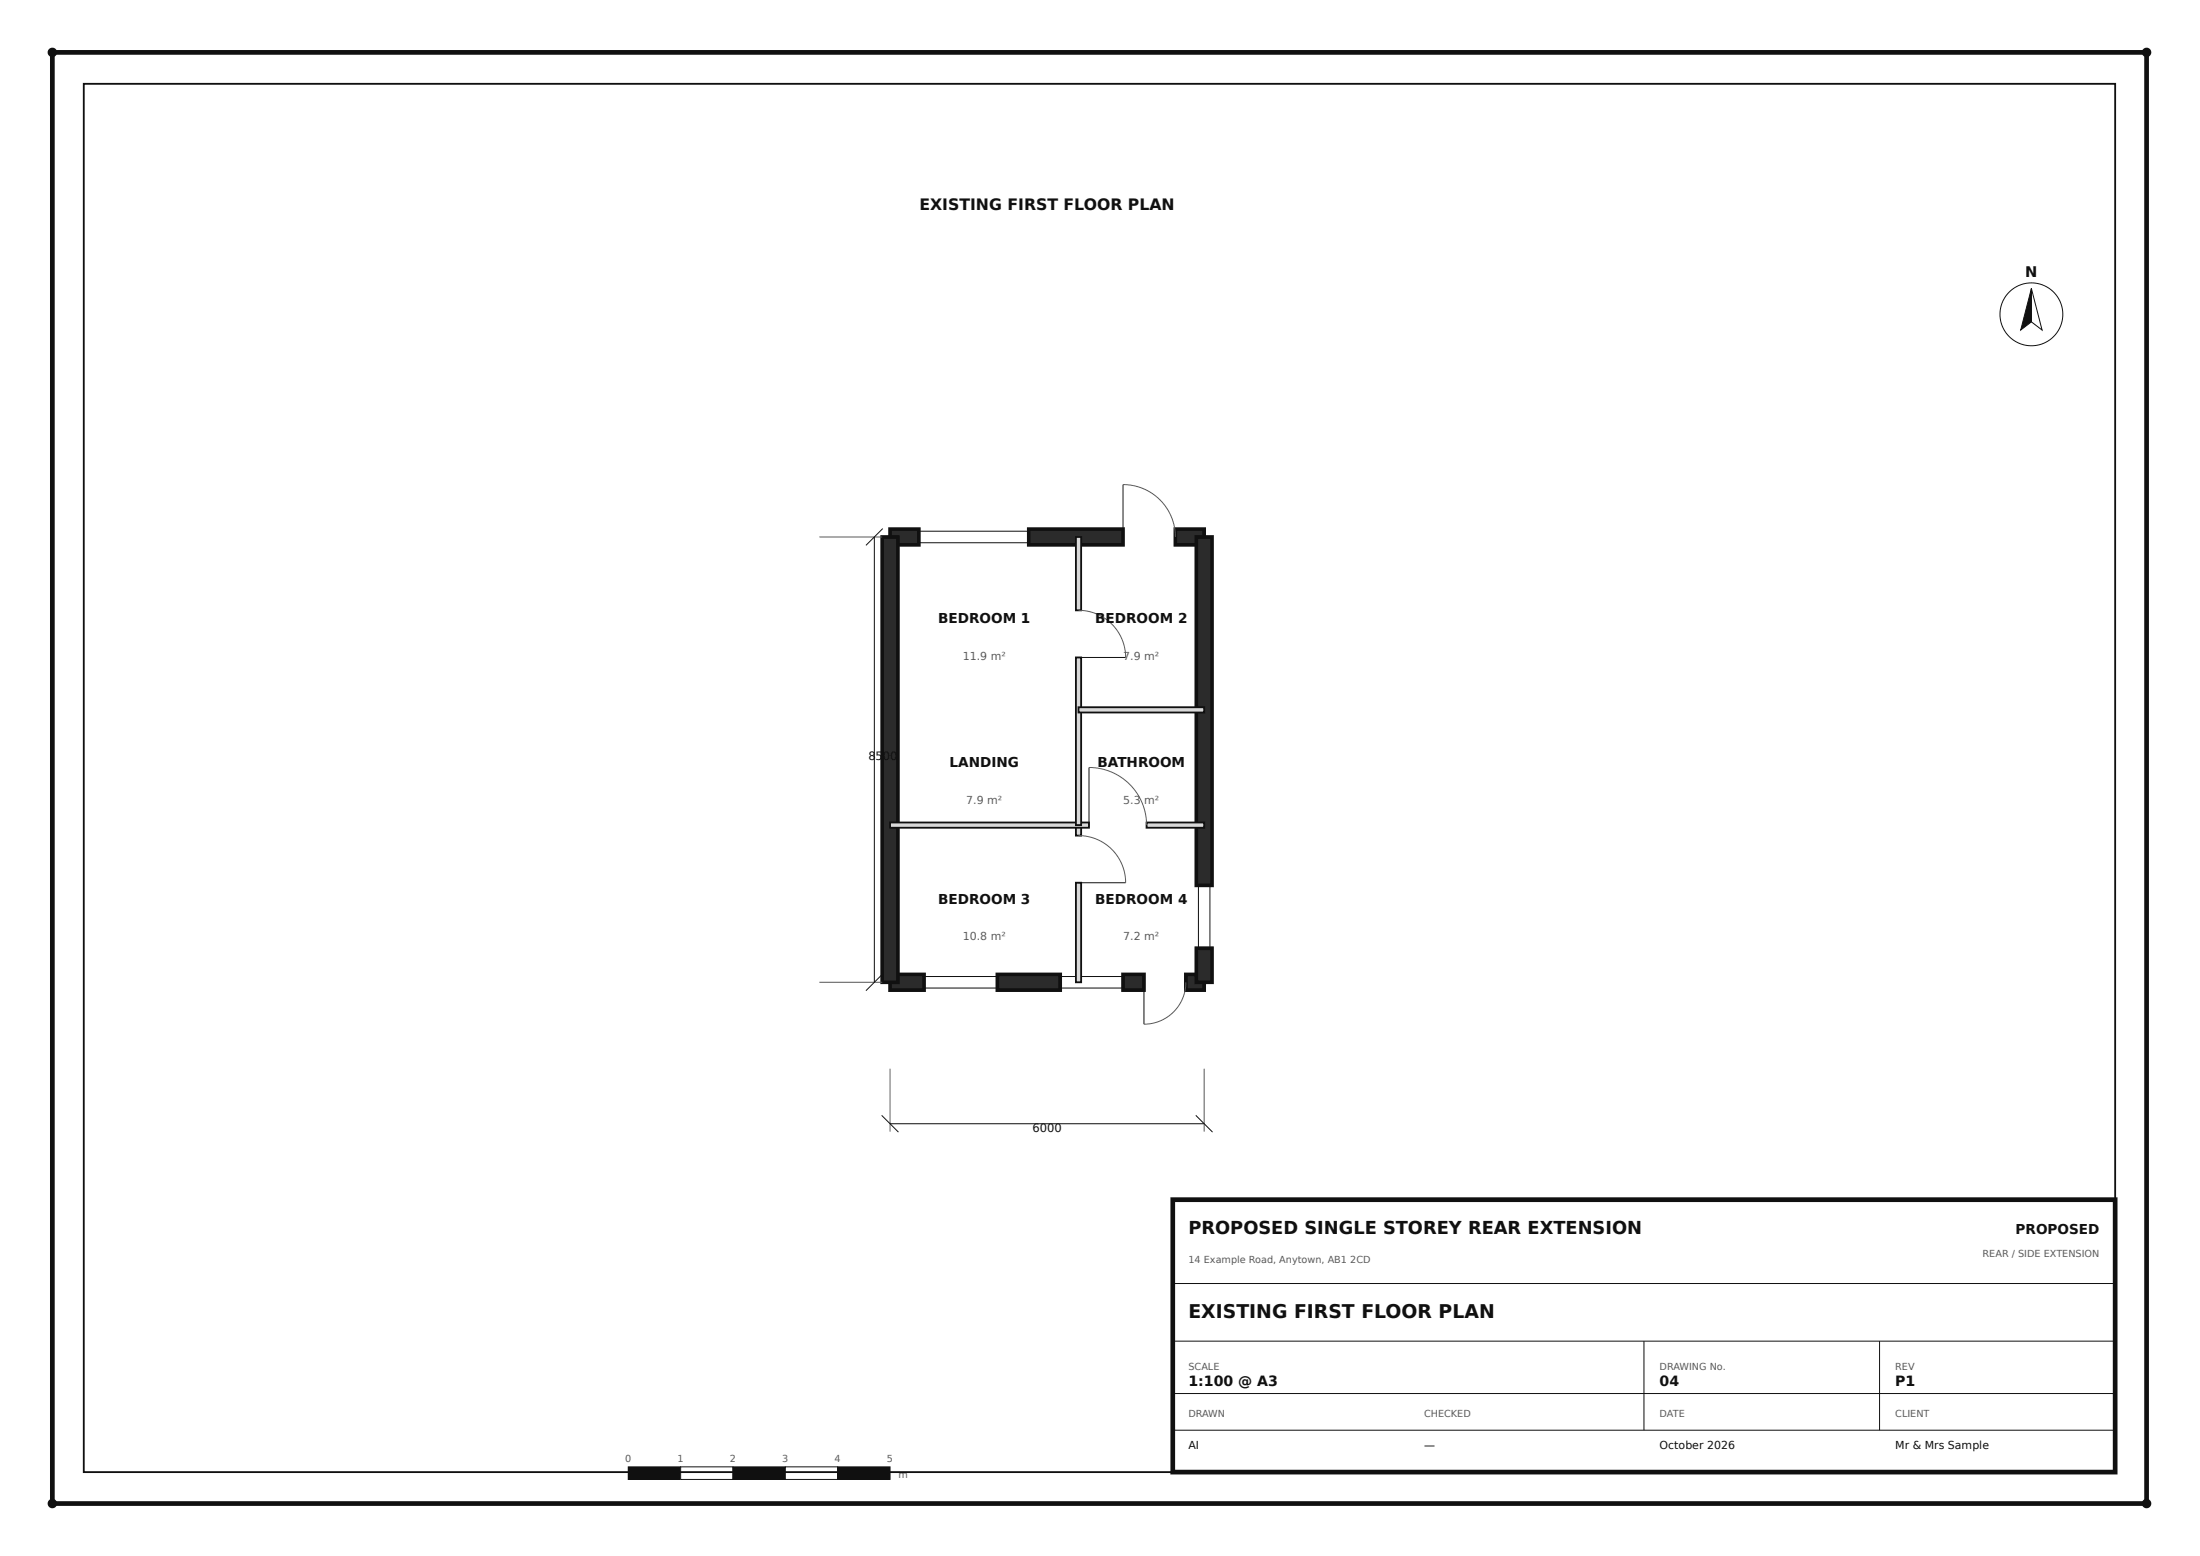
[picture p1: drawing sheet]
<svg xmlns="http://www.w3.org/2000/svg" width="420mm" height="297mm" viewBox="0 0 420 297" stroke-linecap="round" stroke-linejoin="round" font-family="sans-serif">
<path d="M170 186h6.5v3h-6.5z" fill="#2b2b2b"/>
<path d="M170 186h6.5v3h-6.5z" fill="none" stroke="#101010" stroke-width=".7" stroke-linecap="butt"/>
<path d="M190.5 186h12v3h-12z" fill="#2b2b2b"/>
<path d="M190.5 186h12v3h-12z" fill="none" stroke="#101010" stroke-width=".7" stroke-linecap="butt"/>
<path d="M214.5 186h4v3h-4z" fill="#2b2b2b"/>
<path d="M214.5 186h4v3h-4z" fill="none" stroke="#101010" stroke-width=".7" stroke-linecap="butt"/>
<path d="M226.5 186h3.5v3h-3.5z" fill="#2b2b2b"/>
<path d="M226.5 186h3.5v3h-3.5z" fill="none" stroke="#101010" stroke-width=".7" stroke-linecap="butt"/>
<path d="M176.5 188.6h14M176.5 186.4h14M176.5 186v3M190.5 186v3M202.5 188.6h12M202.5 186.4h12M202.5 186v3M214.5 186v3M218.5 187.5v8" fill="none" stroke="#101010" stroke-width=".19"/>
<path d="M226.5 187.5a8 8 0 0 1-8 8" fill="none" stroke="#5a5a5a" stroke-width=".19"/>
<path d="M170 101h5.5v3h-5.5z" fill="#2b2b2b"/>
<path d="M170 101h5.5v3h-5.5z" fill="none" stroke="#101010" stroke-width=".7" stroke-linecap="butt"/>
<path d="M196.5 101h18v3h-18z" fill="#2b2b2b"/>
<path d="M196.5 101h18v3h-18z" fill="none" stroke="#101010" stroke-width=".7" stroke-linecap="butt"/>
<path d="M224.5 101h5.5v3h-5.5z" fill="#2b2b2b"/>
<path d="M224.5 101h5.5v3h-5.5z" fill="none" stroke="#101010" stroke-width=".7" stroke-linecap="butt"/>
<path d="M214.5 92.5v10M175.5 103.6h21M175.5 101.4h21M175.5 101v3M196.5 101v3" fill="none" stroke="#101010" stroke-width=".19"/>
<path d="M214.5 92.5a10 10 0 0 1 10 10" fill="none" stroke="#5a5a5a" stroke-width=".19"/>
<path d="M168.5 102.5h3v85h-3z" fill="#2b2b2b"/>
<path d="M168.5 102.5h3v85h-3z" fill="none" stroke="#101010" stroke-width=".7" stroke-linecap="butt"/>
<path d="M228.5 181h3v6.5h-3z" fill="#2b2b2b"/>
<path d="M228.5 181h3v6.5h-3z" fill="none" stroke="#101010" stroke-width=".7" stroke-linecap="butt"/>
<path d="M228.5 102.5h3v66.5h-3z" fill="#2b2b2b"/>
<path d="M228.5 102.5h3v66.5h-3z" fill="none" stroke="#101010" stroke-width=".7" stroke-linecap="butt"/>
<path d="M228.5 169h3M228.9 169v12M231.1 169v12M228.5 181h3" fill="none" stroke="#101010" stroke-width=".19"/>
<path d="M205.5 168.5h1v19h-1z" fill="#d9d9d9"/>
<path d="M205.5 168.5h1v19h-1z" fill="none" stroke="#101010" stroke-width=".35"/>
<path d="M205.5 157.5h1v2h-1z" fill="#d9d9d9"/>
<path d="M205.5 157.5h1v2h-1z" fill="none" stroke="#101010" stroke-width=".35"/>
<path d="M206 168.5h9" fill="none" stroke="#101010" stroke-width=".19"/>
<path d="M206 159.5a9 9 0 0 1 9 9" fill="none" stroke="#5a5a5a" stroke-width=".19"/>
<path d="M170 157h38v1h-38z" fill="#d9d9d9"/>
<path d="M170 157h38v1h-38z" fill="none" stroke="#101010" stroke-width=".35"/>
<path d="M219 157h11v1h-11z" fill="#d9d9d9"/>
<path d="M219 157h11v1h-11z" fill="none" stroke="#101010" stroke-width=".35"/>
<path d="M208 146.5v11" fill="none" stroke="#101010" stroke-width=".19"/>
<path d="M208 146.5a11 11 0 0 1 11 11" fill="none" stroke="#5a5a5a" stroke-width=".19"/>
<path d="M205.5 125.5h1v32h-1z" fill="#d9d9d9"/>
<path d="M205.5 125.5h1v32h-1z" fill="none" stroke="#101010" stroke-width=".35"/>
<path d="M205.5 102.5h1v14h-1z" fill="#d9d9d9"/>
<path d="M205.5 102.5h1v14h-1z" fill="none" stroke="#101010" stroke-width=".35"/>
<path d="M206 125.5h9" fill="none" stroke="#101010" stroke-width=".19"/>
<path d="M206 116.5a9 9 0 0 1 9 9" fill="none" stroke="#5a5a5a" stroke-width=".19"/>
<path d="M206 135h24v1h-24z" fill="#d9d9d9"/>
<path d="M206 135h24v1h-24z" fill="none" stroke="#101010" stroke-width=".35"/>
<path d="M156.5 102.5h12M156.5 187.5h12M170 204v12M230 204v12" fill="none" stroke="#5a5a5a" stroke-width=".19"/>
<path d="M167 102.5v85M168.6 100.9l-3.2 3.2M168.6 185.9l-3.2 3.2M168.4 212.9l3.2 3.2M170 214.5h60M228.4 212.9l3.2 3.2" fill="none" stroke="#101010" stroke-width=".19"/>
<circle cx="388" cy="60" r="6" fill="#fff"/>
<circle cx="388" cy="60" r="6" fill="none" stroke="#101010" stroke-width=".19"/>
<path d="M388 55.1v6.3l-2 1.6z" fill="#101010"/>
<path d="M388 55.1v6.3l-2 1.6zM388 55.1l2 7.9-2-1.6z" fill="none" stroke="#101010" stroke-width=".19"/>
<path d="M120 280h10v2.4h-10z" fill="#101010"/>
<path d="M120 280h10v2.4h-10z" fill="none" stroke="#101010" stroke-width=".19"/>
<path d="M130 280h10v2.4h-10z" fill="#fff"/>
<path d="M130 280h10v2.4h-10z" fill="none" stroke="#101010" stroke-width=".19"/>
<path d="M140 280h10v2.4h-10z" fill="#101010"/>
<path d="M140 280h10v2.4h-10z" fill="none" stroke="#101010" stroke-width=".19"/>
<path d="M150 280h10v2.4h-10z" fill="#fff"/>
<path d="M150 280h10v2.4h-10z" fill="none" stroke="#101010" stroke-width=".19"/>
<path d="M160 280h10v2.4h-10z" fill="#101010"/>
<path d="M160 280h10v2.4h-10z" fill="none" stroke="#101010" stroke-width=".19"/>
<path d="M10 10h400v277h-400z" fill="none" stroke="#101010" stroke-width=".9" stroke-linecap="butt"/>
<path d="M16 16h388v265h-388z" fill="none" stroke="#101010" stroke-width=".35"/>
<g fill="#101010">
<circle cx="10" cy="10" r=".9"/>
<circle cx="10" cy="287" r=".9"/>
<circle cx="410" cy="10" r=".9"/>
<circle cx="410" cy="287" r=".9"/>
</g>
<path d="M224 229h180v52h-180z" fill="#fff"/>
<path d="M224 229h180v52h-180z" fill="none" stroke="#101010" stroke-width=".9" stroke-linecap="butt"/>
<path d="M224 245h180M224 256h180M314 256v17M359 256v17M224 266h180M224 273h180" fill="none" stroke="#101010" stroke-width=".19"/>
<text font-size="3.6" fill="#101010" x="227" y="251.5">EXISTING FIRST FLOOR PLAN</text>
<text font-size="3.4" fill="#101010" x="227" y="235.5">PROPOSED SINGLE STOREY REAR EXTENSION</text>
<text font-size="3" fill="#101010" x="175.6" y="40">EXISTING FIRST FLOOR PLAN</text>
<text font-size="2.8" fill="#101010" x="386.8" y="52.8">N</text>
<g font-size="2.7" fill="#101010">
<text x="227" y="264.5">1:100 @ A3</text>
<text x="317" y="264.5">04</text>
<text x="362" y="264.5">P1</text>
</g>
<g font-size="2.6" fill="#101010">
<text x="179.2" y="119">BEDROOM 1</text>
<text x="209.2" y="119">BEDROOM 2</text>
<text x="181.4" y="146.5">LANDING</text>
<text x="209.6" y="146.5">BATHROOM</text>
<text x="179.2" y="172.5">BEDROOM 3</text>
<text x="209.2" y="172.5">BEDROOM 4</text>
<text x="385" y="235.5">PROPOSED</text>
</g>
<g font-size="2.2" fill="#101010">
<text x="165.9" y="145">8</text>
<text x="167.2" y="145">5</text>
<text x="197.2" y="216.1">6000</text>
</g>
<g font-size="2.1" fill="#5a5a5a">
<text x="183.9" y="126">11.9 m²</text>
<text x="214.6" y="126">7.9 m²</text>
<text x="184.6" y="153.5">7.9 m²</text>
<text x="214.6" y="153.5">5.3 m²</text>
<text x="183.9" y="179.5">10.8 m²</text>
<text x="214.6" y="179.5">7.2 m²</text>
</g>
<g font-size="2.1" fill="#101010">
<text x="227" y="276.5">AI</text>
<text x="272" y="276.5">—</text>
<text x="317" y="276.5">October 2026</text>
<text x="362" y="276.5">Mr &amp; Mrs Sample</text>
</g>
<g font-size="1.8" fill="#5a5a5a">
<text x="378.7" y="240">REAR / SIDE EXTENSION</text>
<text x="227" y="241">14 Example Road, Anytown, AB1</text>
<text x="257.9" y="241">2CD</text>
<text x="227" y="261.5">SCALE</text>
<text x="317" y="261.5">DRAWING No.</text>
<text x="362" y="261.5">REV</text>
<text x="227" y="270.5">DRAWN</text>
<text x="272" y="270.5">CHECKED</text>
<text x="317" y="270.5">DATE</text>
<text x="362" y="270.5">CLIENT</text>
<text x="119.4" y="279.1">0</text>
<text x="129.4" y="279.1">1</text>
<text x="139.4" y="279.1">2</text>
<text x="149.4" y="279.1">3</text>
<text x="159.4" y="279.1">4</text>
<text x="169.4" y="279.1">5</text>
<text x="171.6" y="282.2">m</text>
</g>
</svg>
